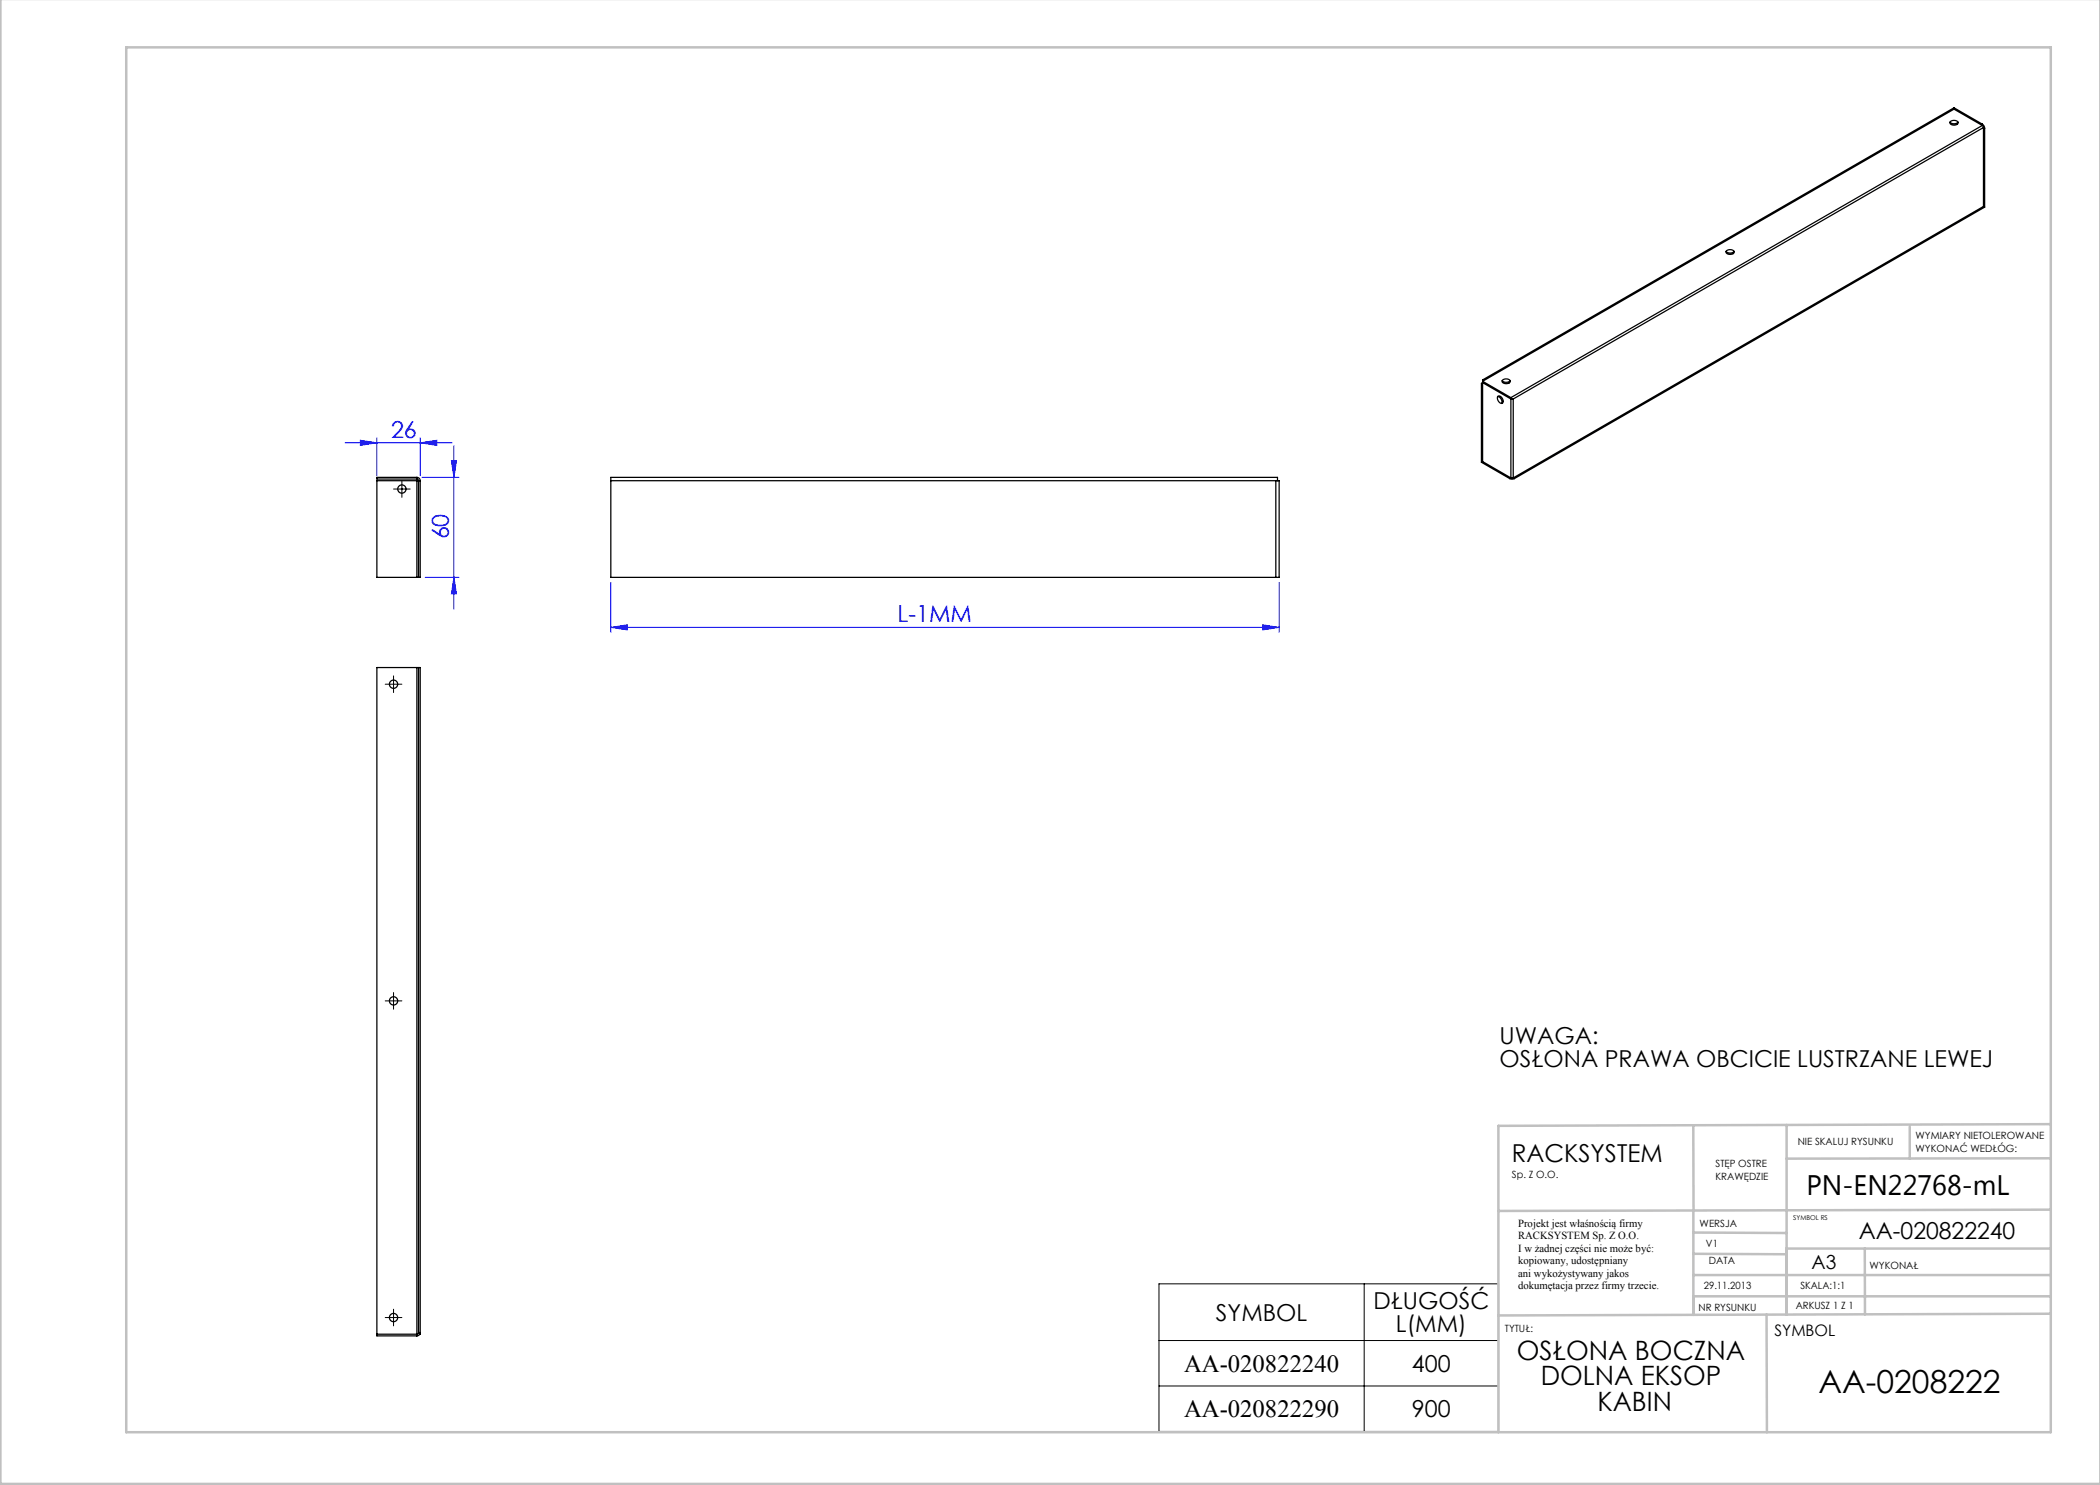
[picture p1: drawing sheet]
<svg xmlns="http://www.w3.org/2000/svg" width="420mm" height="297mm" viewBox="0 0 420 297" stroke-linecap="round" stroke-linejoin="round" font-family="sans-serif">
<g fill="none" stroke="#00f" stroke-width=".2">
<path d="M69 88.6h21.4M72.1 88.1l3.3 .5-3.3 .5zM75.4 87.6v7.5M84 88.6l3.3-.5v1zM84 87.6v7.5M84.4 95.5h7.4M90.3 92.2h1l-.5 3.3zM90.8 89.1v32.7M85 115.5h6.8M90.8 115.5l.5 3.3h-1zM122.2 116.5v10M255.8 116.5v10"/>
<path d="M122.2 125.5l3.3-.5v1zM122.2 125.5h133.6M252.5 125l3.3 .5-3.3 .5z"/>
</g>
<path d="M79.5 97.8h1.7M80.4 97v1.6M77.9 136.8h1.6M78.7 136v1.7M78.7 199.3v1.7M77.9 200.2h1.6M231.8 256.8h67.9v29.5h-67.9zM272.8 256.8v29.5M77.9 263.5h1.6M78.7 262.7v1.6M231.8 268.1h67.9M231.8 277.2h67.9" fill="none" stroke="#000" stroke-width=".2"/>
<g fill="none" stroke="#000" stroke-width=".2" stroke-dasharray="15.2 1.3 1.3 1.3">
<path d="M79.5 97.8h-.8M80.4 97v-.9M80.4 98.6v.9M81.2 97.8h.8M77.9 136.8h-.9M78.7 136v-.8M78.7 137.7v.8M79.5 136.8h.9M78.7 199.3v-.8M77.9 200.2h-.9M78.7 201v.8M79.5 200.2h.9"/>
<path d="M77.9 263.5h-.9M78.7 262.7v-.9M78.7 264.3v.9M79.5 263.5h.9"/>
</g>
<g fill="none" stroke="#c0c0c0" stroke-width=".5">
<path d="M.1 -.1v296.9h419.9M25.2 9.5h385v276.9h-385zM338.7 225.2v16.9M357.3 225v37.9M382 225.4v6.3M410.1 224.8l-110.4 .4v61.2M410.1 231.7h-52.8M338.7 259.3h71.5M338.7 255h71.5M338.7 250.8l18.6 .1M338.7 246.5l18.6 .1M338.7 242.1v20.9"/>
<path d="M373 249.7v13.2M410.1 241.9l-110.4 .3M410.2 249.7h-52.9v13.2M353.3 262.9l.1 23.5M410.2 262.7l-110.5 .4"/>
</g>
<g fill="#00f">
<path d="M72.1 88.1l3.3 .5-3.3 .5zM84 88.6l3.3-.5v1zM122.2 125.5l3.3-.5v1zM252.5 125l3.3 .5-3.3 .5z"/>
<path d="M90.3 92.2h1l-.5 3.3zM90.8 115.5l.5 3.3h-1z"/>
</g>
<g fill="none" stroke="#000" stroke-width=".25">
<path d="M390 24.4a1.1 1.1 0 0 0 1.6 0M390 24.3a.98 .98 0 0 1 1.6 .3 .96 .96 0 0 1-1.6-.1zM390.8 21.8l-94.3 54.5M390.8 21.8l5.7 3.3M390.8 21.6v.2M390.8 21.6l5.7 3.2M390.8 21.6l-94.3 54.4v.3M396.5 25.1l.2 .4M396.5 24.8l.3 .4 .1 .4M396.5 25.1l-94.3 54.4M396.5 24.8v.3M396.7 25.5l-94.1 54.3"/>
<path d="M396.7 25.5v15.8M396.7 25.5l.2 .1M396.9 25.6v15.8M345.2 50.3a1.1 1.1 0 0 0 1.6 0M345.3 50.2a.98 .98 0 0 1 1.5 .2 .96 .96 0 0 1-1.6 0zM396.7 41.3l.2 .1M396.7 41.3l-94.1 54.3M396.9 41.4l-94 54.3M296.5 76.3l5.7 3.2M296.5 76.5v15.8M296.5 76.5l5.7 3.3M296.5 76.5l-.2 .2v15.8"/>
<path d="M299.5 79.3a1.1 1.1 0 0 1 .8 1.4M299.6 79.2a.95 .95 0 0 1 .9 1.4 .95 .95 0 0 1-.9-1.4zM300.4 76.1a1.1 1.1 0 0 0 1.6 0M300.5 76.1a.98 .98 0 0 1 1.6 .2 .96 .96 0 0 1-1.7-.1zM302.2 79.5l.2 .4M302.2 79.8h.4M302.2 79.8v15.8M302.6 79.8v15.8M83.4 95.5a.67 .67 0 0 1 .6 .6M83.4 95.8l.3 .3M83.4 96.1h.3M83.4 96.1h-8v19.4h8"/>
<path d="M83.4 95.5v.3M83.4 96.1v19.4M83.4 95.5h-8v.3h8M83.7 96.1h.3M83.7 96.1v19.4M84 96.1v19.4h-.3M122.2 96.1v-.6h133.3v.6M122.2 96.1h133.3M122.2 96.1v19.4h133M255.2 96.1v19.4M255.5 96.1h.3v19.4h-.6M296.3 92.5l5.6 3.2"/>
<path d="M296.5 92.3l5.7 3.3M296.5 92.3l-.2 .2M301.9 95.7l.5 .1 .5-.1M302.2 95.6h.4M302.2 95.6l-.3 .1M302.6 95.6l.3 .1M83.4 115.5h.3M83.4 133.5h.3M83.4 133.5v133.7M83.4 133.5h-8v133.7h8M83.7 133.5h.3v133.3M83.7 133.5v133"/>
<path d="M83.7 266.5h.3a.67 .67 0 0 1-.6 .7M83.7 266.5l-.3 .3h-8"/>
<circle cx="80.4" cy="97.8" r=".83"/>
<circle cx="78.7" cy="136.8" r=".83"/>
<circle cx="78.7" cy="200.2" r=".83"/>
<circle cx="78.7" cy="263.5" r=".83"/>
</g>
<text font-size="6.3" x="363.7" y="278.5">AA-0208222</text>
<text font-size="5.6" x="361.3" y="239.1">PN-EN22768-mL</text>
<g font-size="5.3">
<text x="303.4" y="272">OSŁONA BOCZNA</text>
<text x="308.1" y="277.1">DOLNA EKSOP</text>
<text x="319.5" y="282.2">KABIN</text>
</g>
<g font-size="4.9">
<text x="302.4" y="232.4">RACKSYSTEM</text>
<text x="236.8" y="274.4">AA-020822240</text>
<text x="236.8" y="283.5">AA-020822290</text>
</g>
<g font-size="4.7" fill="#00f">
<text x="78.2" y="87.6">26</text>
<text x="89.8" y="107.9" transform="rotate(-90 89.8 107.9)">60</text>
<text x="179.5" y="124.5">L-1MM</text>
</g>
<g font-size="4.7">
<text x="299.9" y="208.9">UWAGA:</text>
<text x="299.9" y="213.4">OSŁONA PRAWA OBCICIE LUSTRZANE LEWEJ</text>
<text x="371.8" y="247.8">AA-020822240</text>
<text x="274.7" y="261.9">DŁUGOŚĆ</text>
<text x="243.2" y="264.1">SYMBOL</text>
<text x="279.2" y="266.4">L(MM)</text>
<text x="282.4" y="274.3">400</text>
<text x="282.4" y="283.4">900</text>
</g>
<text font-size="3.9" x="362.3" y="253.8">A3</text>
<text font-size="3.2" x="354.9" y="267.2">SYMBOL</text>
<g font-size="2.2">
<text x="303.6" y="245.3">Projekt jest właśnością firmy</text>
<text x="303.6" y="247.8">RACKSYSTEM Sp. Z O.O.</text>
<text x="303.6" y="250.3">I w żadnej części nie może być:</text>
<text x="303.6" y="252.8">kopiowany, udostępniany</text>
<text x="303.6" y="255.3">ani wykożystywany jakos</text>
<text x="303.6" y="257.8">dokumętacja przez firmy trzecie.</text>
</g>
<g font-size="2">
<text x="383.1" y="227.9">WYMIARY NIETOLEROWANE</text>
<text x="343.1" y="233.4">STĘP OSTRE</text>
<text x="359.5" y="228.9">NIE SKALUJ RYSUNKU</text>
<text x="383.1" y="230.4">WYKONAĆ WEDŁÓG:</text>
<text x="302.4" y="235.5">Sp. Z O.O.</text>
<text x="343.1" y="235.9">KRAWĘDZIE</text>
<text x="339.9" y="245.4">WERSJA</text>
<text x="341.2" y="249.4">V1</text>
<text x="340.8" y="257.7">29.11.2013</text>
<text x="341.8" y="252.9">DATA</text>
<text x="360.1" y="257.7">SKALA:1:1</text>
<text x="373.9" y="253.8">WYKONAŁ</text>
<text x="339.7" y="262.3">NR RYSUNKU</text>
<text x="359.1" y="261.8">ARKUSZ 1 Z 1</text>
<text x="301" y="266.4">TYTUŁ:</text>
</g>
<text font-size="1.3" x="358.7" y="244">SYMBOL RS</text>
</svg>
